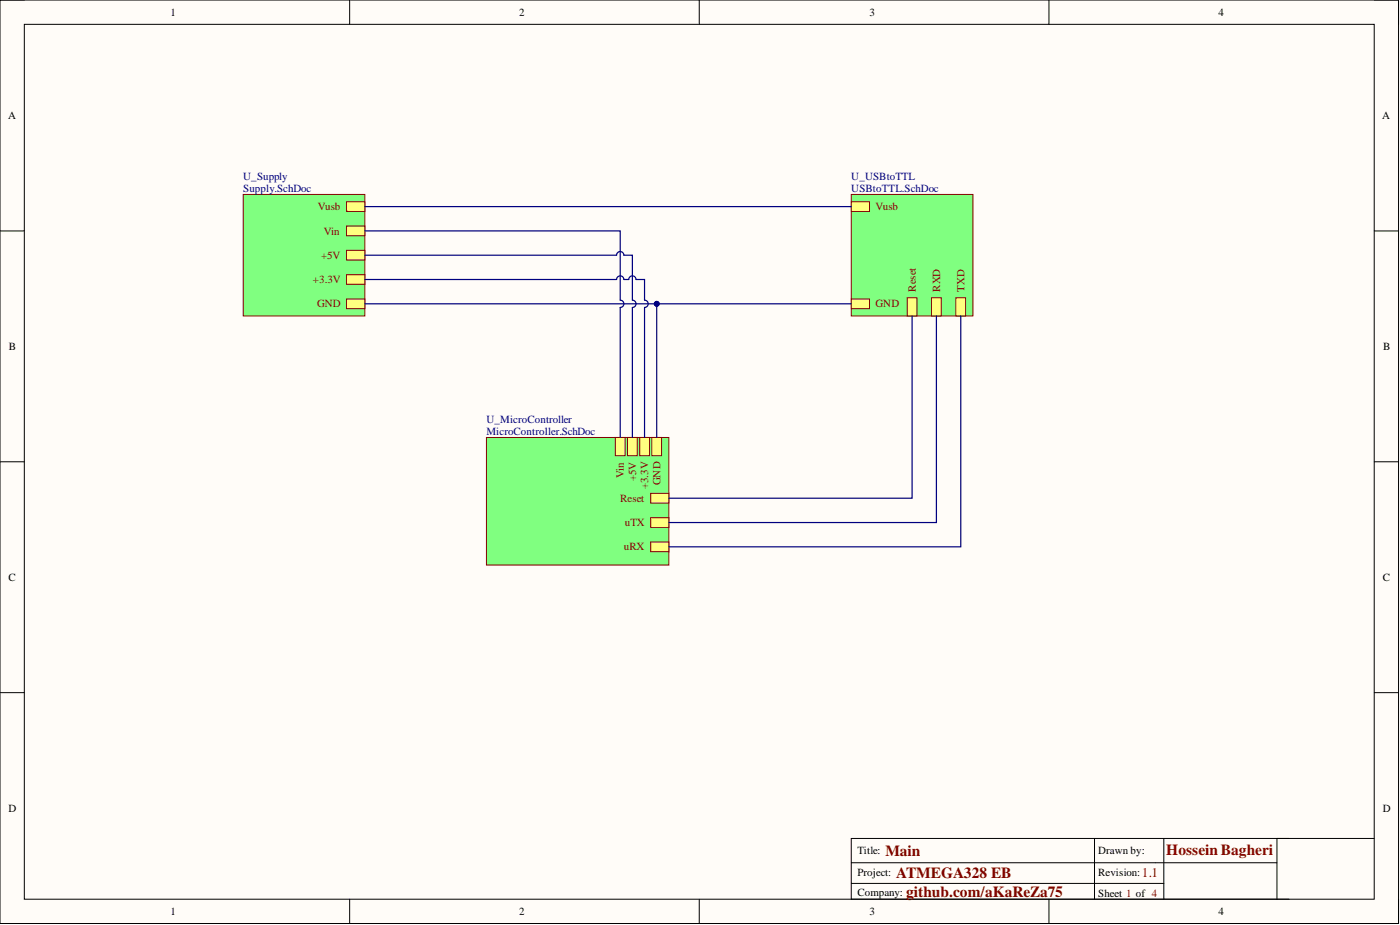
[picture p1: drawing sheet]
<svg xmlns="http://www.w3.org/2000/svg" width="292mm" height="193mm" viewBox="0 0 292 193" stroke-linecap="round" stroke-linejoin="round" font-family="sans-serif">
<path d="M0 0h291.8v192.7h-291.8z" fill-rule="evenodd" fill="#fffcf8"/>
<path d="M0 0h291.8v192.7h-291.8z" fill="none" stroke="#000" stroke-width=".21"/>
<path d="M5.1 5.1h281.6v182.5h-281.6z" fill-rule="evenodd" fill="#fffcf8"/>
<g fill="none" stroke="#000" stroke-width=".21">
<path d="M0 0h5.1M5.1 5.1h281.6v182.5h-281.6zM72.9 0v5.1M145.9 0v5.1M218.8 0v5.1M286.7 0h5.1v5.1M0 48.2h5.1M286.7 48.2h5.1M0 96.3h5.1M286.7 96.3h5.1M0 144.5h5.1M286.7 144.5h5.1"/>
<path d="M177.6 180h88.8M228.4 174.9v12.7M242.8 174.9v12.7M266.4 174.9v12.7M286.7 174.9h-109.1v12.7h91.4M72.9 187.6v5.1M145.9 187.6v5.1M177.6 184.3h65.2M218.8 187.6v5.1M291.8 187.6v5.1"/>
</g>
<path d="M50.7 40.6h25.4v25.3h-25.4z" fill-rule="evenodd" fill="#80ff80"/>
<path d="M50.7 40.6h25.4v25.3h-25.4z" fill="none" stroke="#800000" stroke-width=".21"/>
<path d="M72.3 57.3h3.8v2h-3.8z" fill-rule="evenodd" fill="#ffff80"/>
<path d="M72.3 57.3h3.8v2h-3.8z" fill="none" stroke="#800000" stroke-width=".21"/>
<path d="M72.3 62.4h3.8v2h-3.8z" fill-rule="evenodd" fill="#ffff80"/>
<path d="M72.3 62.4h3.8v2h-3.8z" fill="none" stroke="#800000" stroke-width=".21"/>
<path d="M72.3 42.1h3.8v2h-3.8z" fill-rule="evenodd" fill="#ffff80"/>
<path d="M72.3 42.1h3.8v2h-3.8z" fill="none" stroke="#800000" stroke-width=".21"/>
<path d="M72.3 52.2h3.8v2.1h-3.8z" fill-rule="evenodd" fill="#ffff80"/>
<path d="M72.3 52.2h3.8v2.1h-3.8z" fill="none" stroke="#800000" stroke-width=".21"/>
<path d="M72.3 47.2h3.8v2h-3.8z" fill-rule="evenodd" fill="#ffff80"/>
<path d="M72.3 47.2h3.8v2h-3.8z" fill="none" stroke="#800000" stroke-width=".21"/>
<path d="M177.6 40.6h25.4v25.3h-25.4z" fill-rule="evenodd" fill="#80ff80"/>
<path d="M177.6 40.6h25.4v25.3h-25.4z" fill="none" stroke="#800000" stroke-width=".21"/>
<path d="M189.3 62.1h2v3.8h-2z" fill-rule="evenodd" fill="#ffff80"/>
<path d="M189.3 62.1h2v3.8h-2z" fill="none" stroke="#800000" stroke-width=".21"/>
<path d="M199.4 62.1h2.1v3.8h-2.1z" fill-rule="evenodd" fill="#ffff80"/>
<path d="M199.4 62.1h2.1v3.8h-2.1z" fill="none" stroke="#800000" stroke-width=".21"/>
<path d="M194.4 62.1h2v3.8h-2z" fill-rule="evenodd" fill="#ffff80"/>
<path d="M194.4 62.1h2v3.8h-2z" fill="none" stroke="#800000" stroke-width=".21"/>
<path d="M177.6 42.1h3.8v2h-3.8z" fill-rule="evenodd" fill="#ffff80"/>
<path d="M177.6 42.1h3.8v2h-3.8z" fill="none" stroke="#800000" stroke-width=".21"/>
<path d="M177.6 62.4h3.8v2h-3.8z" fill-rule="evenodd" fill="#ffff80"/>
<path d="M177.6 62.4h3.8v2h-3.8z" fill="none" stroke="#800000" stroke-width=".21"/>
<path d="M101.5 91.3h38.1v26.6h-38.1z" fill-rule="evenodd" fill="#80ff80"/>
<path d="M101.5 91.3h38.1v26.6h-38.1z" fill="none" stroke="#800000" stroke-width=".21"/>
<path d="M133.5 91.3h2v3.8h-2z" fill-rule="evenodd" fill="#ffff80"/>
<path d="M133.5 91.3h2v3.8h-2z" fill="none" stroke="#800000" stroke-width=".21"/>
<path d="M136 91.3h2v3.8h-2z" fill-rule="evenodd" fill="#ffff80"/>
<path d="M136 91.3h2v3.8h-2z" fill="none" stroke="#800000" stroke-width=".21"/>
<path d="M130.9 91.3h2.1v3.8h-2.1z" fill-rule="evenodd" fill="#ffff80"/>
<path d="M130.9 91.3h2.1v3.8h-2.1z" fill="none" stroke="#800000" stroke-width=".21"/>
<path d="M128.4 91.3h2v3.8h-2z" fill-rule="evenodd" fill="#ffff80"/>
<path d="M128.4 91.3h2v3.8h-2z" fill="none" stroke="#800000" stroke-width=".21"/>
<path d="M135.7 102.9h3.9v2.1h-3.9z" fill-rule="evenodd" fill="#ffff80"/>
<path d="M135.7 102.9h3.9v2.1h-3.9z" fill="none" stroke="#800000" stroke-width=".21"/>
<path d="M135.7 113.1h3.9v2h-3.9z" fill-rule="evenodd" fill="#ffff80"/>
<path d="M135.7 113.1h3.9v2h-3.9z" fill="none" stroke="#800000" stroke-width=".21"/>
<path d="M135.7 108h3.9v2h-3.9z" fill-rule="evenodd" fill="#ffff80"/>
<path d="M135.7 108h3.9v2h-3.9z" fill="none" stroke="#800000" stroke-width=".21"/>
<path d="M76.1 63.4h101.5M190.3 65.9v38h-50.7M195.4 65.9v43.1h-55.8M200.5 65.9v48.2h-60.9" fill="none" stroke="#000080" stroke-width=".25"/>
<circle cx="137" cy="63.4" r=".51" fill="#000080"/>
<circle cx="137" cy="63.4" r=".51" fill="none" stroke="#000080" stroke-width=".21"/>
<path d="M76.1 48.2h53.3v14.4a.76 .76 0 0 1 .8 .8 .76 .76 0 0 1-.8 .7v27.2M76.1 53.2h52.5a.76 .76 0 0 1 .8-.7 .76 .76 0 0 1 .8 .7h1.7v9.4a.76 .76 0 0 1 .8 .8 .76 .76 0 0 1-.8 .7v27.2M76.1 58.3h52.5a.76 .76 0 0 1 .8-.8 .76 .76 0 0 1 .8 .8h1a.76 .76 0 0 1 .7-.8 .76 .76 0 0 1 .8 .8h1.8v4.3a.76 .76 0 0 1 .7 .8 .76 .76 0 0 1-.7 .7v27.2M76.1 43.1h101.5M137 63.4v27.9" fill="none" stroke="#000080" stroke-width=".25"/>
<circle cx="137" cy="63.4" r=".51" fill="#000080"/>
<circle cx="137" cy="63.4" r=".51" fill="none" stroke="#000080" stroke-width=".21"/>
<g font-size="3.2" fill="#800000">
<text x="184.7" y="178.5">Main</text>
<text x="187" y="183.1">ATMEGA328 EB</text>
<text x="189" y="187.2">github.com/aKaReZa75</text>
</g>
<text font-size="3.2" fill="#980000" x="243.3" y="178.3">Hossein Bagheri</text>
<text font-size="2.8" fill="#980000" x="238.3" y="182.9">1.1</text>
<g font-size="2.3">
<text x="35.6" y="3.3">1</text>
<text x="108.3" y="3.3">2</text>
<text x="181.4" y="3.3">3</text>
<text x="254.2" y="3.3">4</text>
<text x="1.7" y="24.8">A</text>
<text x="288.4" y="24.8">A</text>
<text x="1.9" y="73">B</text>
<text x="288.6" y="73">B</text>
<text x="1.8" y="121.2">C</text>
<text x="288.5" y="121.2">C</text>
<text x="1.8" y="169.3">D</text>
<text x="288.5" y="169.3">D</text>
<text x="178.9" y="178.2">Title:</text>
<text x="229.1" y="178.2">Drawn by:</text>
<text x="178.9" y="182.8">Project:</text>
<text x="229.1" y="182.8">Revision:</text>
<text x="35.6" y="190.9">1</text>
<text x="108.3" y="190.9">2</text>
<text x="178.9" y="186.8">Company:</text>
<text x="181.4" y="190.9">3</text>
<text x="229.1" y="187.1">Sheet 1 of 4</text>
<text x="254.2" y="190.9">4</text>
</g>
<g font-size="2.3" fill="#000080">
<text x="50.7" y="37.5">U_Supply</text>
<text x="50.7" y="40.1">Supply.SchDoc</text>
<text x="177.6" y="37.5">U_USBtoTTL</text>
<text x="177.6" y="40.1">USBtoTTL.SchDoc</text>
<text x="101.5" y="88.2">U_MicroController</text>
<text x="101.5" y="90.8">MicroController.SchDoc</text>
</g>
<g font-size="2.3" fill="#800000">
<text x="66.3" y="43.9">Vusb</text>
<text x="182.7" y="43.9">Vusb</text>
<text x="67.6" y="48.9">Vin</text>
<text x="65.3" y="59.1">+3.3V</text>
<text x="67" y="54">+5V</text>
<text x="66.1" y="64.1">GND</text>
<text x="182.7" y="64.1">GND</text>
<text x="191.1" y="60.8" transform="rotate(-90 191.1 60.8)">Reset</text>
<text x="196.1" y="60.8" transform="rotate(-90 196.1 60.8)">RXD</text>
<text x="201.2" y="60.8" transform="rotate(-90 201.2 60.8)">TXD</text>
<text x="130.2" y="99.8" transform="rotate(-90 130.2 99.8)">Vin</text>
<text x="132.7" y="100.4" transform="rotate(-90 132.7 100.4)">+5V</text>
<text x="137.8" y="101.2" transform="rotate(-90 137.8 101.2)">GND</text>
<text x="129.4" y="104.7">Reset</text>
<text x="135.2" y="102.1" transform="rotate(-90 135.2 102.1)">+3.3V</text>
<text x="130.3" y="109.8">uTX</text>
<text x="130.2" y="114.8">uRX</text>
</g>
</svg>
